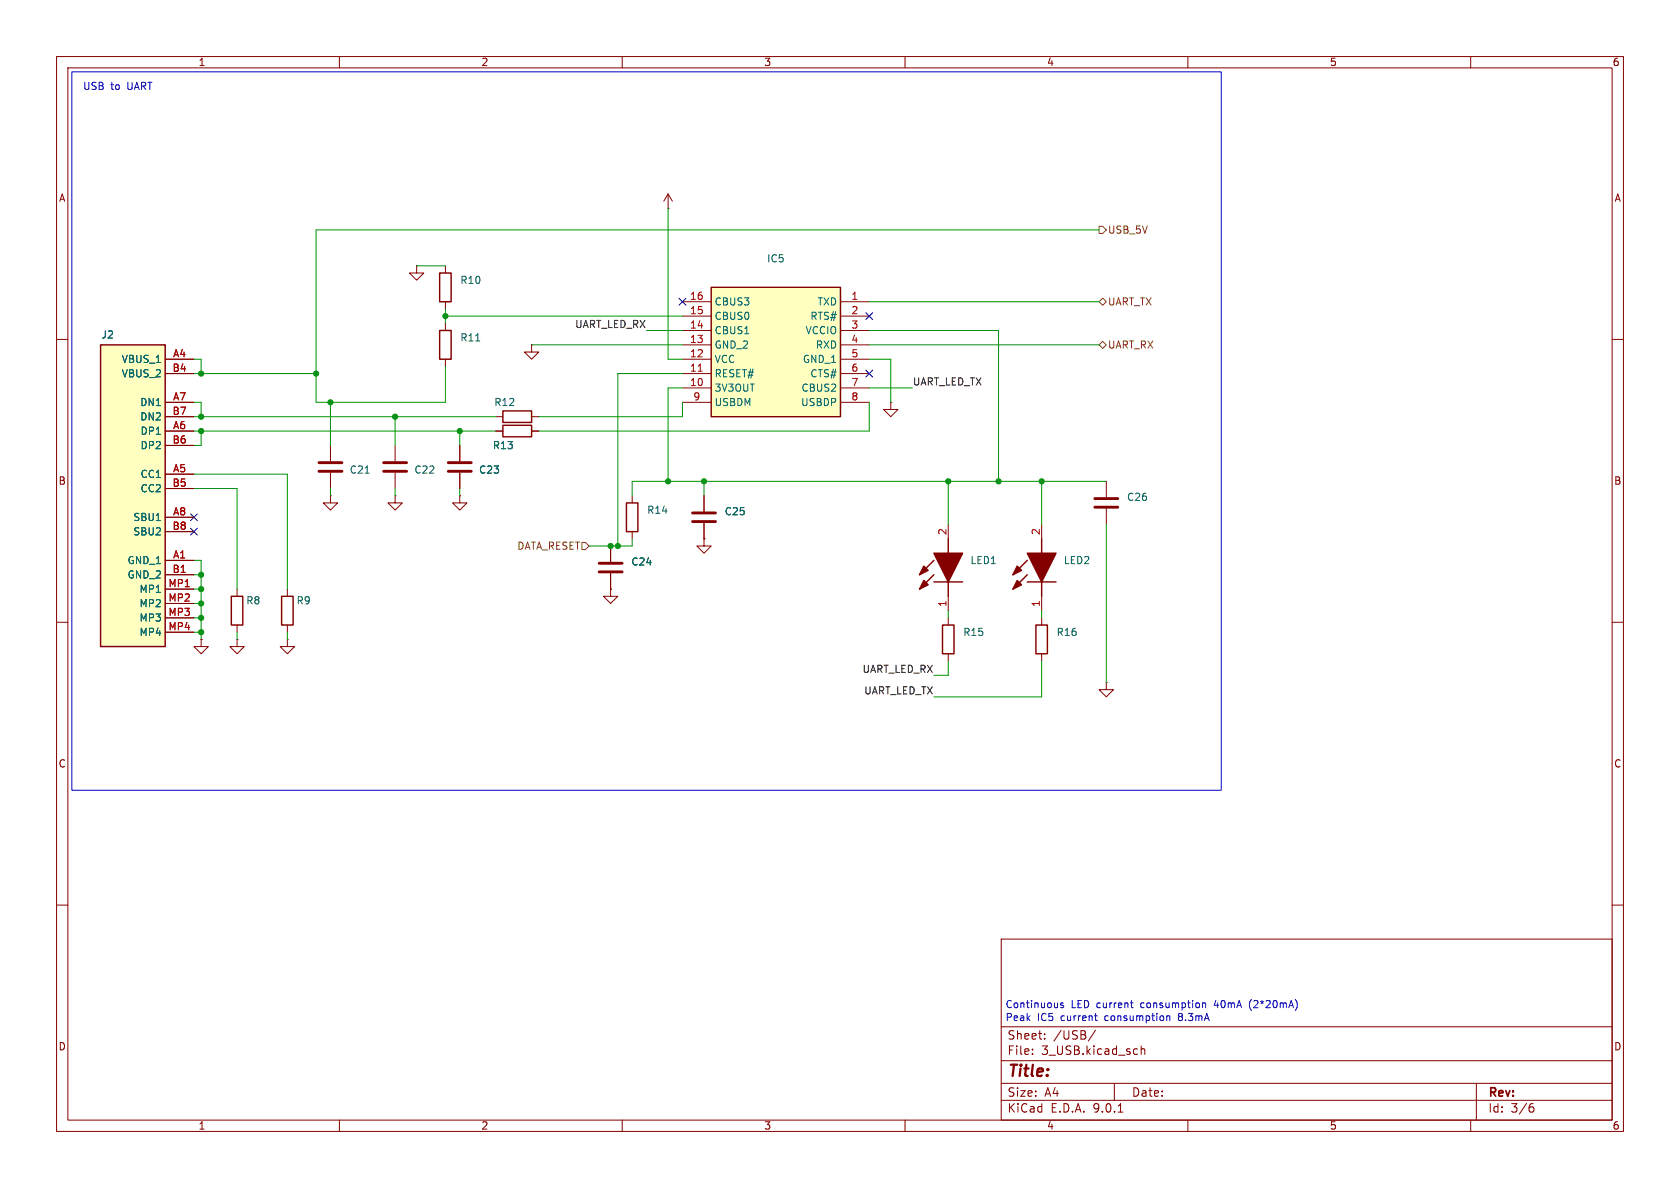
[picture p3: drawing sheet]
<svg xmlns="http://www.w3.org/2000/svg" width="297mm" height="210mm" viewBox="0 0 297 210" stroke-linecap="round" stroke-linejoin="round" font-family="sans-serif">
<g fill="none" stroke="#840000" stroke-width=".18">
<path d="M10 10h277v190h-277zM12 12h273v186h-273zM60 10v2M110 10v2M160 10v2M210 10v2M260 10v2M118.1 36.8h.1M118.1 34.3l.8 1.3M118.1 34.3l-.8 1.3M118.1 34.3v2.5M73.7 47v1.3h1.2l-1.2 1.2-1.3-1.2h1.3"/>
<path d="M73.7 47h.1M78.7 47v1.3M78.7 53.3v1.3M78.7 57.2v1.2M10 60h2M58.4 78.7v2.8M69.8 78.7v2.8M78.7 63.5v1.3M81.3 78.7v2.8M87.6 76.2h1.3M87.6 73.7h1.3M94 61v1.2h1.2l-1.2 1.3-1.3-1.3h1.3"/>
<path d="M94 61h.1M94 76.2h1.2M94 73.7h1.2M157.5 71.1v1.3h1.2l-1.2 1.3-1.3-1.3h1.3M157.5 71.1h.1M285 60h2M58.4 87.6v1.3h1.3l-1.3 1.3-1.3-1.3h1.3M58.4 87.6h.1M58.4 83.6v2.8M69.8 87.6v1.3h1.3l-1.3 1.3-1.2-1.3h1.2M69.8 87.6h.1M69.8 83.6v2.8"/>
<path d="M81.3 87.6v1.3h1.2l-1.2 1.3-1.3-1.3h1.3M81.3 87.6h.1M81.3 83.6v2.8M107.9 96.5v2.8M111.8 87.6v1.3M111.8 94v1.3M124.5 95.3v1.2h1.2l-1.2 1.3-1.3-1.3h1.3M124.5 95.3h.1M124.5 87.6v2.8M124.5 92.5v2.8M167.6 92.7v2.6M184.1 92.7v2.6"/>
<path d="M195.6 85.1v2.8M195.6 89.9v2.8M10 110h2M41.9 104.1v1.3M41.9 110.5v1.3M50.8 104.1v1.3M50.8 110.5v1.3M107.9 104.1v1.3h1.3l-1.3 1.3-1.2-1.3h1.2M107.9 104.1h.1M107.9 101.3v2.8M167.6 105.4v2.6M167.6 109.2v1.3"/>
<path d="M167.6 115.6v1.2M184.1 105.4v2.6M184.1 109.2v1.3M184.1 115.6v1.2M285 110h2M10 160h2M177 166h108v32h-108zM285 160h2M60 198v2M110 198v2M160 198v2M177 194.5h108"/>
<path d="M177 191.5h108M177 187.5h108M177 181.5h108M182.5 186.3v.1M182.5 185.5v.1M184.7 183.6v.1M184.7 182.8v.1M193.7 182.1l-1.3 2M197 191.5v3M197.7 196.6h.8M201.7 184.9v1.5M201.7 185.5l.3-.1 .3 .1 .1 .9"/>
<path d="M210 198v2M260 198v2M261 191.5v6.5M270.6 195.7h.4l.2 .3-.1 .5-.5 .1M271 195.1l-.4 .1"/>
</g>
<g fill="none" stroke="#840000" stroke-width=".25">
<path d="M77.7 58.4h2.1v5.1h-2.1zM77.7 48.3h2.1v5h-2.1zM88.9 75.2h5.1v2h-5.1zM88.9 72.6h5.1v2.1h-5.1zM110.7 88.9h2.1v5.1h-2.1zM165.1 99.1l-2.5 2.5M167.6 95.3v2.5M181.6 99.1l-2.5 2.5M184.1 95.3v2.5M40.9 105.4h2v5.1h-2zM49.8 105.4h2v5.1h-2zM165.1 102.9h5.1"/>
<path d="M165.1 101.6l-2.5 2.5M166.6 110.5h2.1v5.1h-2.1zM167.6 102.9v2.5M181.6 102.9h5.1M181.6 101.6l-2.5 2.5M183.1 110.5h2.1v5.1h-2.1zM184.1 102.9v2.5"/>
</g>
<path d="M56.4 81.8h4.1M56.4 83.3h4.1M67.8 81.8h4.1M67.8 83.3h4.1M79.2 81.8h4.1M79.2 83.3h4.1M105.9 99.6h4.1M122.4 90.7h4.1M122.4 92.2h4.1M193.5 88.1h4.1M193.5 89.7h4.1M105.9 101.1h4.1" fill="none" stroke="#840000" stroke-width=".51"/>
<path d="M84.1 60.3h.7M64.6 83.6h.7" fill="none" stroke="#006464" stroke-width=".18"/>
<g fill="#840000" stroke="#840000" stroke-width=".25">
<path d="M165.1 97.8h5.1l-2.6 5.1z"/>
<path d="M163.3 102.6l.8 .8-1.5 .7z"/>
<path d="M163.3 100.1l.8 .7-1.5 .8z"/>
<path d="M181.6 97.8h5.1l-2.6 5.1z"/>
<path d="M179.8 102.6l.8 .8-1.5 .7z"/>
<path d="M179.8 100.1l.8 .7-1.5 .8z"/>
</g>
<path d="M125.7 50.8h22.9v22.9h-22.9z" fill="#ffffc2"/>
<path d="M125.7 50.8h22.9v22.9h-22.9z" fill="none" stroke="#840000" stroke-width=".25"/>
<g fill="none" stroke="#840000" stroke-width=".18">
<path d="M120.6 53.3h5.1M120.6 55.9h5.1M120.6 58.4h5.1M148.6 53.3h5.1M148.6 55.9h5.1M148.6 58.4h5.1M120.6 61h5.1M120.6 63.5h5.1M120.6 66h5.1M120.6 68.6h5.1M120.6 71.1h5.1M148.6 61h5.1"/>
<path d="M148.6 63.5h5.1M148.6 66h5.1M148.6 68.6h5.1M148.6 71.1h5.1"/>
</g>
<path d="M123.4 65.6h.8" fill="none" stroke="#a90000" stroke-width=".18"/>
<path d="M17.8 61h11.4v53.3h-11.4z" fill="#ffffc2"/>
<path d="M17.8 61h11.4v53.3h-11.4z" fill="none" stroke="#840000" stroke-width=".25"/>
<g fill="none" stroke="#840000" stroke-width=".18">
<path d="M29.2 63.5h5.1M29.2 66h5.1M29.2 71.1h5.1M29.2 73.7h5.1M29.2 76.2h5.1M29.2 78.7h5.1M81.3 78.7v2.8M87.6 76.2h1.3M94 76.2h1.2M29.2 83.8h5.1M29.2 86.4h5.1M29.2 91.4h5.1"/>
<path d="M29.2 94h5.1M29.2 99.1h5.1M81.3 83.6v2.8M107.9 96.5v2.8M124.5 95.3h.1M124.5 87.6v2.8M124.5 92.5v2.8M29.2 101.6h5.1M29.2 104.1h5.1M29.2 106.7h5.1M29.2 109.2h5.1M29.2 111.8h5.1"/>
<path d="M35.6 113v1.3h1.2l-1.2 1.3-1.3-1.3h1.3M35.6 113h.1M41.9 113v1.3h1.3l-1.3 1.3-1.3-1.3h1.3M41.9 113h.1M50.8 113v1.3h1.3l-1.3 1.3-1.3-1.3h1.3M50.8 113h.1M107.9 104.1h.1M107.9 101.3v2.8M195.6 120.7v1.2h1.2l-1.2 1.3-1.3-1.3h1.3M195.6 120.7h.1"/>
</g>
<path d="M194.3 40h.6l.7 .6-.7 .7h-.6zM194.3 53.3l.6-.6 .7 .6-.7 .7zM194.3 61l.6-.7 .7 .7-.7 .6zM102.9 95.9h.6l.6 .6-.6 .7h-.6z" fill="none" stroke="#725600" stroke-width=".18"/>
<g fill="none" stroke="#009600" stroke-width=".18">
<path d="M118.1 36.8v26.7h2.5M73.7 47h5M78.7 54.6v2.6M78.7 55.9h41.9M114.3 58.4h6.3M153.7 53.3h40.6M153.7 58.4h22.8v26.7M194.3 40.6h-138.4v30.5h22.8v-6.3M34.3 71.1h1.3v2.6M34.3 73.7h53.3M34.3 76.2h53.3M34.3 63.5h1.3v2.5"/>
<path d="M34.3 66h21.6M35.6 76.2v2.5h-1.3M58.4 71.1v7.6M69.8 73.7v5M81.3 76.2v2.5M94 61h26.6M120.6 71.1v2.6h-25.4M120.6 66h-11.4v30.5M120.6 68.6h-2.5v16.5M153.7 61h40.6M153.7 71.1v5.1h-58.5M153.7 63.5h3.8v7.6"/>
<path d="M153.7 68.6h7.6M34.3 83.8h16.5v20.3M34.3 99.1h1.3v13.9M34.3 86.4h7.6v17.7M58.4 86.4v1.2M69.8 86.4v1.2M81.3 86.4v1.2M111.8 95.3v1.2h-7.7M124.5 85.1v2.5M167.6 85.1v7.6M184.1 85.1v7.6M195.6 85.1h-83.8v2.5"/>
<path d="M195.6 92.7v28M34.3 104.1h1.3M34.3 109.2h1.3M34.3 111.8h1.3M34.3 106.7h1.3M34.3 101.6h1.3M41.9 111.8v1.2M50.8 111.8v1.2M167.6 116.8v2.6h-2.5M167.6 108v1.2M184.1 108v1.2M184.1 116.8v6.4h-19"/>
</g>
<path d="M120 52.7l1.3 1.2M121.3 52.7l-1.3 1.2M153.1 55.3l1.2 1.2M154.3 55.3l-1.2 1.2M153.1 65.4l1.2 1.2M154.3 65.4l-1.2 1.2M33.7 90.8l1.2 1.2M33.7 93.4l1.2 1.2M34.9 90.8l-1.2 1.2M34.9 93.4l-1.2 1.2" fill="none" stroke="#000084" stroke-width=".18"/>
<path d="M12.7 12.7h203.2v127h-203.2zM188 177.3h-.3l-.2 .2 .1 .1 .4 .2v.3h-.5M193.5 179.6h.5M199.8 177.3h.5M200 177.9l.3 .2M206.3 179.7l.1-.1h.3l.1 .8M206.3 179.6v.8M212.6 177.4l.2-.1h.3v.8M212.6 177.3v.8M221 177l-.1 .5 .1 .8M193.7 180.2l.3 .2" fill="none" stroke="#0000c2" stroke-width=".18"/>
<g fill="#009600" stroke="#009600" stroke-width=".18">
<circle cx="55.9" cy="66" r=".46"/>
<circle cx="35.6" cy="66" r=".46"/>
<circle cx="58.4" cy="71.1" r=".46"/>
<circle cx="35.6" cy="101.6" r=".46"/>
<circle cx="35.6" cy="106.7" r=".46"/>
<circle cx="35.6" cy="111.8" r=".46"/>
<circle cx="35.6" cy="109.2" r=".46"/>
<circle cx="35.6" cy="104.1" r=".46"/>
<circle cx="176.5" cy="85.1" r=".46"/>
<circle cx="167.6" cy="85.1" r=".46"/>
<circle cx="184.1" cy="85.1" r=".46"/>
<circle cx="69.8" cy="73.7" r=".46"/>
<circle cx="78.7" cy="55.9" r=".46"/>
<circle cx="35.6" cy="73.7" r=".46"/>
<circle cx="35.6" cy="76.2" r=".46"/>
<circle cx="81.3" cy="76.2" r=".46"/>
<circle cx="107.9" cy="96.5" r=".46"/>
<circle cx="109.2" cy="96.5" r=".46"/>
<circle cx="118.1" cy="85.1" r=".46"/>
<circle cx="124.5" cy="85.1" r=".46"/>
</g>
<text font-size="2.8" fill="#840000" x="178" y="190.9">Title:</text>
<g font-size="2.1" fill="#840000">
<text x="178" y="184">Sheet:</text>
<text x="186.2" y="184">/USB/</text>
<text x="178" y="186.7">File:</text>
<text x="184.1" y="186.7">3_USB.kicad_sch</text>
<text x="178" y="196.9">KiCad</text>
<text x="178" y="194.1">Size:</text>
<text x="184.7" y="194.1">A4</text>
<text x="185.7" y="196.9">E.D.A.</text>
<text x="193.3" y="196.9">9.0.1</text>
<text x="200" y="194.1">Date:</text>
<text x="263" y="194.3">Rev:</text>
<text x="263" y="196.9">Id:</text>
<text x="267.1" y="196.9">3/6</text>
</g>
<g font-size="1.8" fill="#840000">
<text x="35" y="11.9">1</text>
<text x="85" y="11.9">2</text>
<text x="135" y="11.9">3</text>
<text x="185" y="11.9">4</text>
<text x="235" y="11.9">5</text>
<text x="285" y="11.9">6</text>
<text x="10.3" y="35.9">A</text>
<text x="285.3" y="35.9">A</text>
<text x="10.3" y="85.9">B</text>
<text x="285.3" y="85.9">B</text>
<text x="10.3" y="135.9">C</text>
<text x="285.3" y="135.9">C</text>
<text x="10.3" y="185.9">D</text>
<text x="285.3" y="185.9">D</text>
<text x="35" y="199.9">1</text>
<text x="85" y="199.9">2</text>
<text x="135" y="199.9">3</text>
<text x="185" y="199.9">4</text>
<text x="235" y="199.9">5</text>
<text x="285" y="199.9">6</text>
</g>
<g font-size="1.8" fill="#0000c2">
<text x="14.6" y="16.1">USB</text>
<text x="19.6" y="16.1">to</text>
<text x="22.6" y="16.1">UART</text>
<text x="177.7" y="178.4">Continuous</text>
<text x="189.4" y="178.4">LED current</text>
<text x="201.9" y="178.4">consumption</text>
<text x="215.1" y="178.4">40mA</text>
<text x="221.5" y="178.4">(2*20mA)</text>
<text x="177.7" y="180.7">Peak</text>
<text x="183.4" y="180.7">IC5</text>
<text x="187.6" y="180.7">current</text>
<text x="195.6" y="180.7">consumption</text>
<text x="208.8" y="180.7">8.3mA</text>
</g>
<g font-size="1.8" fill="#725600">
<text x="195.8" y="41.5">USB_5V</text>
<text x="195.8" y="54.2">UART_TX</text>
<text x="195.8" y="61.8">UART_RX</text>
<text x="91.3" y="97.4">DATA_RESET</text>
</g>
<g font-size="1.8" fill="#006464">
<text x="135.5" y="46.6">IC5</text>
<text x="81.3" y="50.4">R10</text>
<text x="126.2" y="54.2">CBUS3</text>
<text x="126.2" y="56.7">CBUS0</text>
<text x="126.2" y="59.3">CBUS1</text>
<text x="142.3" y="59.3">VCCIO</text>
<text x="143.2" y="56.7">RTS#</text>
<text x="144.4" y="54.2">TXD</text>
<text x="17.9" y="60">J2</text>
<text x="21.4" y="64.4">VBUS_1</text>
<text x="81.3" y="60.6">R11</text>
<text x="126.2" y="61.8">GND_2</text>
<text x="126.2" y="64.4">VCC</text>
<text x="141.8" y="64.4">GND_1</text>
<text x="144.1" y="61.8">RXD</text>
<text x="21.4" y="66.9">VBUS_2</text>
<text x="24.7" y="72">DN1</text>
<text x="87.3" y="72">R12</text>
<text x="126.2" y="66.9">RESET#</text>
<text x="126.2" y="69.4">3V3OUT</text>
<text x="126.2" y="72">USBDM</text>
<text x="141.5" y="72">USBDP</text>
<text x="141.6" y="69.4">CBUS2</text>
<text x="143.2" y="66.9">CTS#</text>
<text x="24.7" y="74.5">DN2</text>
<text x="24.7" y="77.1">DP1</text>
<text x="24.7" y="79.6">DP2</text>
<text x="61.7" y="83.9">C21</text>
<text x="73.2" y="83.9">C22</text>
<text x="84.6" y="83.9">C23</text>
<text x="87" y="79.6">R13</text>
<text x="24.7" y="84.7">CC1</text>
<text x="24.7" y="87.2">CC2</text>
<text x="199.1" y="88.7">C26</text>
<text x="23.5" y="92.3">SBU1</text>
<text x="23.5" y="94.8">SBU2</text>
<text x="114.3" y="91">R14</text>
<text x="128" y="91.3">C25</text>
<text x="22.5" y="99.9">GND_1</text>
<text x="111.5" y="100.2">C24</text>
<text x="171.5" y="99.9">LED1</text>
<text x="188" y="99.9">LED2</text>
<text x="22.5" y="102.5">GND_2</text>
<text x="24.6" y="105">MP1</text>
<text x="24.6" y="107.5">MP2</text>
<text x="43.4" y="107">R8</text>
<text x="52.3" y="107">R9</text>
<text x="24.6" y="110.1">MP3</text>
<text x="24.6" y="112.6">MP4</text>
<text x="170.2" y="112.6">R15</text>
<text x="186.7" y="112.6">R16</text>
</g>
<g font-size="1.8" fill="#a90000">
<text x="121.9" y="53.1">16</text>
<text x="150.4" y="53.1">1</text>
<text x="121.9" y="55.6">15</text>
<text x="121.9" y="58.2">14</text>
<text x="150.4" y="55.6">2</text>
<text x="150.4" y="58.2">3</text>
<text x="30.4" y="65.8">B4</text>
<text x="30.5" y="63.2">A4</text>
<text x="121.9" y="60.7">13</text>
<text x="121.9" y="63.2">12</text>
<text x="121.9" y="65.8">11</text>
<text x="150.4" y="60.7">4</text>
<text x="150.4" y="63.2">5</text>
<text x="150.4" y="65.8">6</text>
<text x="30.5" y="70.9">A7</text>
<text x="121.9" y="68.3">10</text>
<text x="122.5" y="70.9">9</text>
<text x="150.4" y="68.3">7</text>
<text x="150.4" y="70.9">8</text>
<text x="30.4" y="73.4">B7</text>
<text x="30.5" y="75.9">A6</text>
<text x="30.4" y="78.5">B6</text>
<text x="30.5" y="83.6">A5</text>
<text x="30.4" y="86.1">B5</text>
<text x="30.4" y="93.7">B8</text>
<text x="30.5" y="91.2">A8</text>
<text x="167.4" y="94.7" transform="rotate(-90 167.4 94.7)">2</text>
<text x="183.9" y="94.7" transform="rotate(-90 183.9 94.7)">2</text>
<text x="30.4" y="101.3">B1</text>
<text x="30.5" y="98.8">A1</text>
<text x="29.7" y="103.9">MP1</text>
<text x="29.7" y="106.4">MP2</text>
<text x="167.4" y="107.4" transform="rotate(-90 167.4 107.4)">1</text>
<text x="183.9" y="107.4" transform="rotate(-90 183.9 107.4)">1</text>
<text x="29.7" y="109">MP3</text>
<text x="29.7" y="111.5">MP4</text>
</g>
<g font-size="1.8" fill="#0f0f0f">
<text x="101.6" y="58.1">UART_LED_RX</text>
<text x="161.3" y="68.2">UART_LED_TX</text>
<text x="152.4" y="119">UART_LED_RX</text>
<text x="152.7" y="122.8">UART_LED_TX</text>
</g>
</svg>
